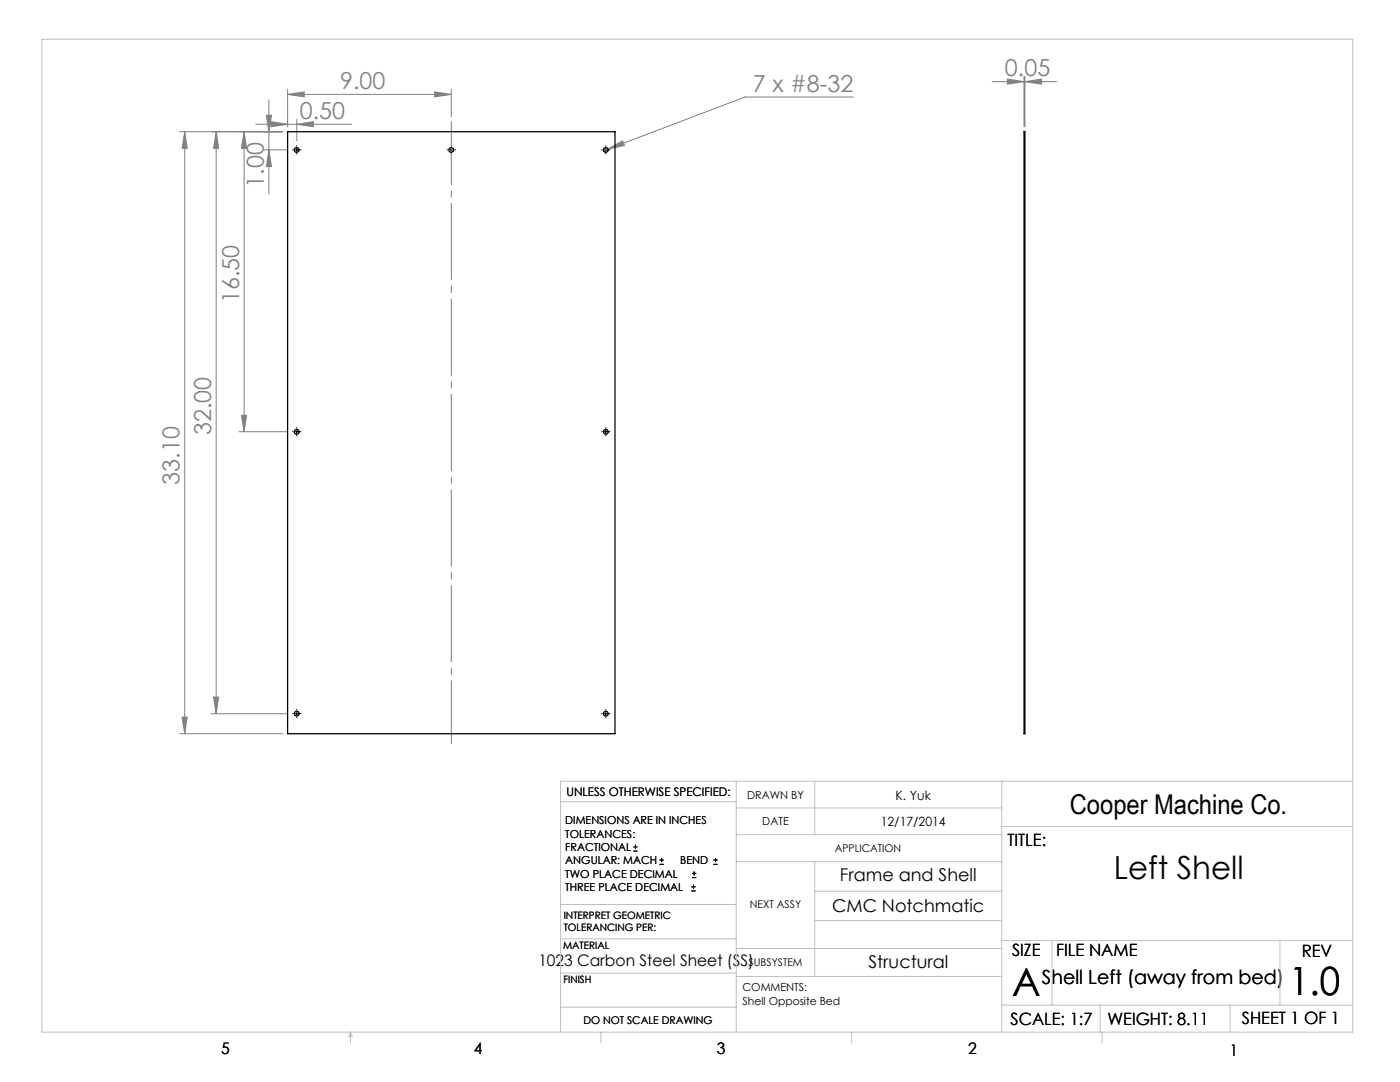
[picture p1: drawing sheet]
<svg xmlns="http://www.w3.org/2000/svg" width="279mm" height="216mm" viewBox="0 0 279 216" stroke-linecap="round" stroke-linejoin="round" font-family="sans-serif">
<g fill="none" stroke="#000" stroke-width=".2">
<path d="M58.8 29.9h.8M59.2 29.6v.7M89.7 29.9h.7M90.1 29.6v.7M120.5 29.9h.7M120.9 29.6v.7M58.8 86.1h.8M59.2 85.8v.7M120.5 86.1h.7M120.9 85.8v.7M58.8 142.4h.8M59.2 142v.8"/>
<path d="M120.5 142.4h.7M120.9 142v.8M126.4 169.8h.8M126.4 169h.8M126.8 168.6v.8M131.6 172.5h.9M131.6 171.6h.9M132 171.2v.8M138 177.8h.8M138 177h.8M138.1 175.1h.9M138.1 174.3h.9"/>
<path d="M138.4 176.5v.8M138.5 173.9v.8M142.4 172.5h.8M142.4 171.6h.8M142.8 171.2v.8"/>
</g>
<g fill="none" stroke="#808080" stroke-width=".2">
<path d="M53.7 19.9v18.8M57.4 18.8l3.3-.5v1zM57.4 17.9v7.4M57.4 18.8h32.7M86.7 18.3l3.4 .5-3.4 .5zM90.1 17.9v5.4M170.3 19.4h-21.6l-27.3 10.3M198 16.3h12.9M201 15.8l3.4 .5-3.4 .5zM204.4 15.3v10M204.5 16.3l3.4-.5v1zM204.5 15.3v10"/>
<path d="M35.8 26.3h20.6M36.9 26.3l.5 3.3h-1.1zM36.9 26.3v120.1M43.1 26.3v116.1M43.1 26.3l.5 3.3h-1zM48.7 26.3l.5 3.3h-1zM48.7 26.3v59.8M51 24.8h19.2M52.7 29.9h4.7M53.2 23h1l-.5 3.3zM53.7 29.9l.5 3.3h-1zM54.1 24.3l3.3 .5-3.3 .5z"/>
<path d="M59.2 24.8l3.3-.5v1zM59.2 23.8v4.3M121.4 29.7l2.8-1.6 .4 .9zM121.4 29.7l-1 .4M47.7 86.1h9.7M48.2 82.9h1l-.5 3.2zM42.6 139.1h1l-.5 3.3zM35.8 146.4h20.6M36.3 143.1h1.1l-.5 3.3zM42.2 142.4h15.2"/>
</g>
<g fill="none" stroke="#000" stroke-width=".2" stroke-dasharray="15.2 1.3 1.3 1.3">
<path d="M58.5 29.9h-.1M59.2 29.2v-.1M59.2 30.6v.1M59.9 29.9h.2M89.4 29.9h-.2M90.1 29.2v-.1M90.1 30.6v.1M90.8 29.9h.1M120.2 29.9h-.1M120.9 29.2v-.1M120.9 30.6v.1M121.6 29.9h.2"/>
<path d="M58.5 86.1h-.1M59.2 85.4v-.1M59.2 86.9v.1M59.9 86.1h.2M120.2 86.1h-.1M120.9 85.4v-.1M120.9 86.9v.1M121.6 86.1h.2M58.5 142.4h-.1M59.2 141.7v-.2M59.2 143.1v.1M59.9 142.4h.2"/>
<path d="M120.2 142.4h-.1M120.9 141.7v-.2M120.9 143.1v.1M121.6 142.4h.2"/>
</g>
<path d="M90.1 148.4v-124.1" fill="none" stroke="#808080" stroke-width=".2" stroke-dasharray="15.2 1.3 1.3 1.3" stroke-dashoffset="2.7"/>
<g fill="none" stroke="#c0c0c0" stroke-width=".2">
<path d="M8.4 7.8h261.6v198.2h-261.6zM111.9 160h35M146.9 155.9v50.1M162.6 155.9v10.6M199.9 155.9v50.1M270 155.9h-158.1v50.1M146.9 166.5h53M146.9 161.2h53M146.9 171.9h53M162.6 171.9v22.9M162.6 177.8h37.3M199.9 164.9h70.1"/>
<path d="M111.9 194.2h35M111.9 187.3h35M111.9 180.5h35M146.9 189.3h53M146.9 194.8h53M162.6 183.7h37.3M199.9 187.7h70.1M210 187.7v12.9M255.4 187.7v12.9M70 206v2.1M70 206l.3 .8h-.7zM111.9 201h35"/>
<path d="M119.9 206v2.1M170 206v2.1M199.9 200.6h70.1M219.6 200.6v5.4M220 206v2.1M245.5 200.6v5.4"/>
</g>
<g fill="#808080">
<path d="M54.1 24.3l3.3 .5-3.3 .5zM59.2 24.8l3.3-.5v1zM57.4 18.8l3.3-.5v1zM86.7 18.3l3.4 .5-3.4 .5zM121.4 29.7l3.2-.7-.4-.9zM201 15.8l3.4 .5-3.4 .5zM204.5 16.3l3.4-.5v1z"/>
<path d="M48.2 82.9h1l-.5 3.2zM48.7 26.3l.5 3.3h-1zM36.3 143.1h1.1l-.5 3.3zM36.9 26.3l.5 3.3h-1.1z"/>
<path d="M53.2 23h1l-.5 3.3zM53.7 29.9l.5 3.3h-1zM43.1 26.3l.5 3.3h-1zM42.6 139.1h1l-.5 3.3z"/>
</g>
<g fill="none" stroke="#000" stroke-width=".25">
<path d="M57.4 26.3h65.3v120.1h-65.3zM204.4 26.3h.1v120.1h-.1z"/>
<circle cx="59.2" cy="29.9" r=".48"/>
<circle cx="90.1" cy="29.9" r=".47"/>
<circle cx="120.9" cy="29.9" r=".48"/>
<circle cx="59.2" cy="86.2" r=".48"/>
<circle cx="120.9" cy="86.2" r=".48"/>
<circle cx="59.2" cy="142.4" r=".49"/>
<circle cx="120.9" cy="142.4" r=".49"/>
</g>
<g font-size="7.8">
<text x="202" y="198.7">A</text>
<text x="257.3" y="198.6">1.0</text>
</g>
<text font-size="6.3" x="222.3" y="175.5">Left Shell</text>
<text font-size="5.4" x="213.5" y="162.4">Cooper Machine Co.</text>
<g font-size="4.7" fill="#808080">
<text x="67.9" y="17.8">9.00</text>
<text x="200.6" y="15.3">0.05</text>
<text x="59.8" y="23.8">0.50</text>
<text x="150.3" y="18.3">7 x #8-32</text>
<text x="52.7" y="37.4" transform="rotate(-90 52.7 37.4)">1.00</text>
<text x="47.7" y="60.4" transform="rotate(-90 47.7 60.4)">16.50</text>
<text x="42.1" y="86.8" transform="rotate(-90 42.1 86.8)">32.00</text>
<text x="35.9" y="96.7" transform="rotate(-90 35.9 96.7)">33.10</text>
</g>
<text font-size="3.9" x="208" y="196.3">Shell Left (away from bed)</text>
<g font-size="3.5">
<text x="167.6" y="175.8">Frame and Shell</text>
<text x="166.1" y="181.9">CMC Notchmatic</text>
<text x="173.3" y="193.2">Structural</text>
</g>
<g font-size="3.4">
<text x="201.1" y="168.8">TITLE:</text>
<text x="202" y="190.8">SIZE</text>
<text x="210.8" y="190.9">FILE NAME</text>
<text x="259.8" y="191">REV</text>
<text x="201.7" y="204.5">SCALE: 1:7</text>
<text x="221" y="204.5">WEIGHT: 8.11</text>
<text x="247.8" y="204.4">SHEET 1 OF 1</text>
</g>
<g font-size="3.2">
<text x="107.4" y="192.7">1023 Carbon Steel Sheet (SS)</text>
<text x="44.2" y="210.4">5</text>
<text x="94.6" y="210.3">4</text>
<text x="143.1" y="210.4">3</text>
<text x="193.2" y="210.3">2</text>
<text x="245.4" y="210.6">1</text>
</g>
<g font-size="2.5">
<text x="178.7" y="159.7">K. Yuk</text>
<text x="175.8" y="164.8">12/17/2014</text>
</g>
<text font-size="2.4" x="113.1" y="158.9">UNLESS OTHERWISE SPECIFIED:</text>
<g font-size="2.2">
<text x="149.1" y="159.4">DRAWN BY</text>
<text x="112.8" y="164.5">DIMENSIONS ARE IN INCHES</text>
<text x="112.8" y="167.1">TOLERANCES:</text>
<text x="152.1" y="164.7">DATE</text>
<text x="112.8" y="169.8">FRACTIONAL</text>
<text x="112.8" y="172.5">ANGULAR: MACH</text>
<text x="135.8" y="172.5">BEND</text>
<text x="112.8" y="175.1">TWO PLACE DECIMAL</text>
<text x="112.8" y="177.8">THREE PLACE DECIMAL</text>
<text x="148.2" y="197.8">COMMENTS:</text>
<text x="148.2" y="200.5">Shell Opposite Bed</text>
</g>
<g font-size="2.1">
<text x="166.6" y="170">APPLICATION</text>
<text x="149.7" y="181.2">NEXT ASSY</text>
<text x="149.4" y="192.7">SUBSYSTEM</text>
<text x="116.4" y="204.3">DO NOT SCALE DRAWING</text>
</g>
<g font-size="2">
<text x="112.5" y="183.3">INTERPRET GEOMETRIC</text>
<text x="112.5" y="185.9">TOLERANCING PER:</text>
<text x="112.4" y="189.4">MATERIAL</text>
<text x="112.4" y="196.2">FINISH</text>
</g>
</svg>
